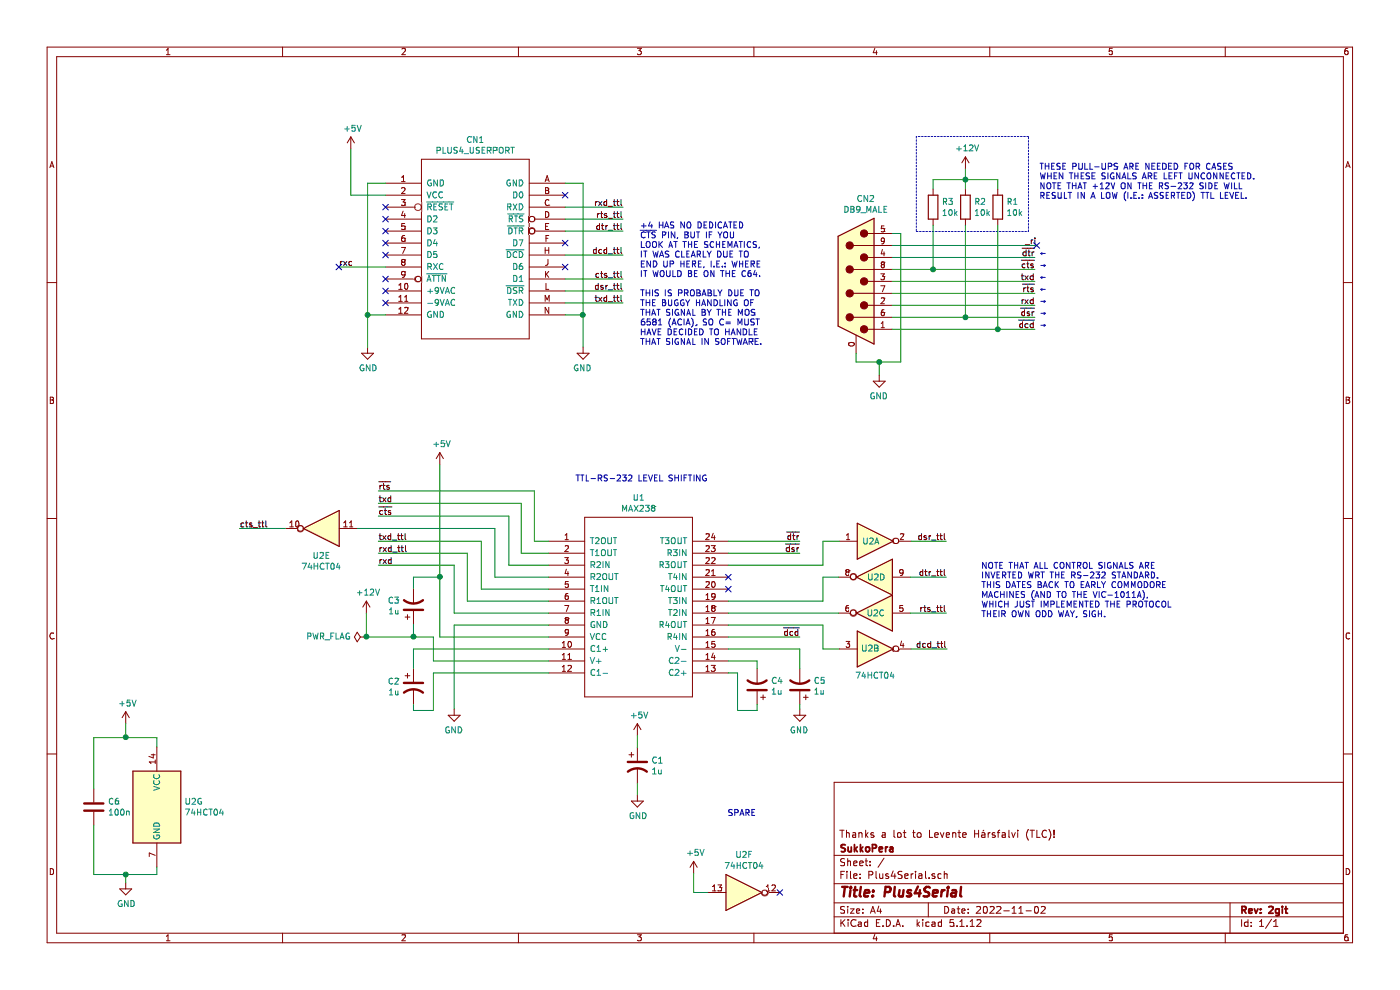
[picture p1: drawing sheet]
EESchema Schematic File Version 4
EELAYER 30 0
EELAYER END
$Descr A4 11693 8268
encoding utf-8
Sheet 1 1
Title "Plus4Serial"
Date "2022-11-02"
Rev "2git"
Comp "SukkoPera"
Comment1 "Thanks a lot to Levente Hársfalvi (TLC)!"
Comment2 ""
Comment3 ""
Comment4 ""
$EndDescr
$Comp
L PLUS4_USERPORT:PLUS4_USERPORT CN1
U 1 1
P 3970 2080
F 0 "CN1" H 3970 2995 50  0000 C CNN
F 1 "PLUS4_USERPORT" H 3970 2904 50  0000 C CNN
F 2 "Plus4Serial:PLUS4_USERPORT" H 3970 2080 50  0001 C CNN
F 3 "DOCUMENTATION" H 3970 2080 50  0001 C CNN
	1    3970 2080
	1    0    0    -1  
$EndComp
Wire Wire Line
	3220 1530 3070 1530
Wire Wire Line
	3070 1530 3070 2630
$Comp
L power:GND #PWR01
U 1 1
P 3070 2900
F 0 "#PWR01" H 3070 2650 50  0001 C CNN
F 1 "GND" H 3075 2727 50  0000 C CNN
F 2 "" H 3070 2900 50  0001 C CNN
F 3 "" H 3070 2900 50  0001 C CNN
	1    3070 2900
	1    0    0    -1  
$EndComp
Wire Wire Line
	3220 2630 3070 2630
Connection ~ 3070 2630
Wire Wire Line
	3070 2630 3070 2900
Wire Wire Line
	4720 1530 4870 1530
Wire Wire Line
	4870 1530 4870 2630
$Comp
L power:GND #PWR02
U 1 1
P 4870 2900
F 0 "#PWR02" H 4870 2650 50  0001 C CNN
F 1 "GND" H 4875 2727 50  0000 C CNN
F 2 "" H 4870 2900 50  0001 C CNN
F 3 "" H 4870 2900 50  0001 C CNN
	1    4870 2900
	-1   0    0    -1  
$EndComp
Wire Wire Line
	4720 2630 4870 2630
Connection ~ 4870 2630
Wire Wire Line
	4870 2630 4870 2900
$Comp
L Connector:DB9_Male_MountingHoles CN2
U 1 1
P 7150 2350
F 0 "CN2" H 7068 3042 50  0000 C CNN
F 1 "DB9_MALE" H 7068 2951 50  0000 C CNN
F 2 "Plus4Serial:DB_9M" H 7150 2350 50  0001 C CNN
F 3 " ~" H 7150 2350 50  0001 C CNN
	1    7150 2350
	-1   0    0    -1  
$EndComp
Wire Wire Line
	4720 1730 5205 1730
Wire Wire Line
	4720 1830 5205 1830
Wire Wire Line
	4720 1930 5205 1930
Wire Wire Line
	4720 2130 5205 2130
Wire Wire Line
	4720 2430 5205 2430
Text Label 5205 1730 2    50   ~ 0
rxd_ttl
Text Label 5205 1830 2    50   ~ 0
rts_ttl
Text Label 5205 1930 2    50   ~ 0
dtr_ttl
Text Label 5205 2130 2    50   ~ 0
dcd_ttl
Text Label 5205 2430 2    50   ~ 0
dsr_ttl
Wire Wire Line
	4720 2530 5205 2530
Text Label 5205 2530 2    50   ~ 0
txd_ttl
Wire Wire Line
	3220 2230 2830 2230
Text Label 2830 2230 0    50   ~ 0
rxc
Wire Wire Line
	7450 1950 7525 1950
Wire Wire Line
	7525 1950 7525 3025
Wire Wire Line
	7525 3025 7345 3025
Wire Wire Line
	7150 3025 7150 2950
Wire Wire Line
	7345 3025 7345 3135
Connection ~ 7345 3025
Wire Wire Line
	7345 3025 7150 3025
$Comp
L power:GND #PWR07
U 1 1
P 7345 3135
F 0 "#PWR07" H 7345 2885 50  0001 C CNN
F 1 "GND" H 7350 2962 50  0000 C CNN
F 2 "" H 7345 3135 50  0001 C CNN
F 3 "" H 7345 3135 50  0001 C CNN
	1    7345 3135
	-1   0    0    -1  
$EndComp
Wire Wire Line
	3220 1630 2930 1630
Wire Wire Line
	2930 1630 2930 1245
$Comp
L power:+5V #PWR06
U 1 1
P 2930 1245
F 0 "#PWR06" H 2930 1095 50  0001 C CNN
F 1 "+5V" H 2945 1418 50  0000 C CNN
F 2 "" H 2930 1245 50  0001 C CNN
F 3 "" H 2930 1245 50  0001 C CNN
	1    2930 1245
	1    0    0    -1  
$EndComp
Wire Wire Line
	7450 2050 8660 2050
Text Label 8645 2750 2    50   ~ 0
~dcd
Text Label 8645 2550 2    50   ~ 0
rxd
Text Label 8645 2350 2    50   ~ 0
txd
Text Label 8645 2150 2    50   ~ 0
~dtr
Text Label 8645 2650 2    50   ~ 0
~dsr
Text Label 8645 2450 2    50   ~ 0
~rts
Text Label 8645 2250 2    50   ~ 0
~cts
Text Label 8660 2050 2    50   ~ 0
_ri
NoConn ~ 8660 2050
Text Label 5205 2330 2    50   ~ 0
cts_ttl
Wire Wire Line
	4720 2330 5205 2330
Text Notes 5345 2890 0    50   ~ 0
+4 HAS NO DEDICATED\n~CTS~ PIN, BUT IF YOU\nLOOK AT THE SCHEMATICS,\nIT WAS CLEARLY DUE TO\nEND UP HERE, I.E.: WHERE\nIT WOULD BE ON THE C64.\n\nTHIS IS PROBABLY DUE TO\nTHE BUGGY HANDLING OF\nTHAT SIGNAL BY THE MOS\n6581 (ACIA), SO C= MUST\nHAVE DECIDED TO HANDLE\nTHAT SIGNAL IN SOFTWARE.
NoConn ~ 3220 1730
NoConn ~ 3220 1830
NoConn ~ 3220 1930
NoConn ~ 3220 2030
NoConn ~ 3220 2130
NoConn ~ 3220 2330
NoConn ~ 4720 2030
NoConn ~ 4720 2230
NoConn ~ 4720 1630
NoConn ~ 2830 2230
$Comp
L 74xx:74HCT04 U2
U 2 1
P 7310 5420
F 0 "U2" H 7270 5420 50  0000 C CNN
F 1 "74HCT04" H 7310 5646 50  0000 C CNN
F 2 "Package_DIP:DIP-14_W7.62mm_Socket_LongPads" H 7310 5420 50  0001 C CNN
F 3 "https://assets.nexperia.com/documents/data-sheet/74HC_HCT04.pdf" H 7310 5420 50  0001 C CNN
F 4 "595-SN74HCT04NE4" H 7310 5420 50  0001 C CNN "MouserPN"
	2    7310 5420
	1    0    0    1   
$EndComp
$Comp
L 74xx:74HCT04 U2
U 4 1
P 7305 4820
F 0 "U2" H 7290 4825 50  0000 C CNN
F 1 "74HCT04" H 7305 4585 50  0001 C CNN
F 2 "Package_DIP:DIP-14_W7.62mm_Socket_LongPads" H 7305 4820 50  0001 C CNN
F 3 "https://assets.nexperia.com/documents/data-sheet/74HC_HCT04.pdf" H 7305 4820 50  0001 C CNN
F 4 "595-SN74HCT04NE4" H 7305 4820 50  0001 C CNN "MouserPN"
	4    7305 4820
	-1   0    0    1   
$EndComp
$Comp
L 74xx:74HCT04 U2
U 6 1
P 6215 7455
F 0 "U2" H 6215 7772 50  0000 C CNN
F 1 "74HCT04" H 6215 7681 50  0000 C CNN
F 2 "Package_DIP:DIP-14_W7.62mm_Socket_LongPads" H 6215 7455 50  0001 C CNN
F 3 "https://assets.nexperia.com/documents/data-sheet/74HC_HCT04.pdf" H 6215 7455 50  0001 C CNN
F 4 "595-SN74HCT04NE4" H 6215 7455 50  0001 C CNN "MouserPN"
	6    6215 7455
	1    0    0    -1  
$EndComp
$Comp
L 74xx:74HCT04 U2
U 7 1
P 1310 6740
F 0 "U2" H 1540 6786 50  0000 L CNN
F 1 "74HCT04" H 1540 6695 50  0000 L CNN
F 2 "Package_DIP:DIP-14_W7.62mm_Socket_LongPads" H 1310 6740 50  0001 C CNN
F 3 "https://assets.nexperia.com/documents/data-sheet/74HC_HCT04.pdf" H 1310 6740 50  0001 C CNN
F 4 "595-SN74HCT04NE4" H 1310 6740 50  0001 C CNN "MouserPN"
	7    1310 6740
	1    0    0    -1  
$EndComp
NoConn ~ 6515 7455
Text Notes 6075 6825 0    50   ~ 0
SPARE
Wire Wire Line
	1310 7240 1310 7305
$Comp
L Device:C C6
U 1 1
P 785 6740
F 0 "C6" H 900 6786 50  0000 L CNN
F 1 "100n" H 900 6695 50  0000 L CNN
F 2 "Capacitor_THT:C_Disc_D7.0mm_W2.5mm_P5.00mm" H 823 6590 50  0001 C CNN
F 3 "~" H 785 6740 50  0001 C CNN
	1    785  6740
	1    0    0    -1  
$EndComp
Wire Wire Line
	785  7305 1050 7305
Wire Wire Line
	1050 7305 1050 7375
$Comp
L power:GND #PWR017
U 1 1
P 1050 7375
F 0 "#PWR017" H 1050 7125 50  0001 C CNN
F 1 "GND" H 1055 7202 50  0000 C CNN
F 2 "" H 1050 7375 50  0001 C CNN
F 3 "" H 1050 7375 50  0001 C CNN
	1    1050 7375
	1    0    0    -1  
$EndComp
Wire Wire Line
	785  6590 785  6160
Wire Wire Line
	785  6160 1050 6160
Wire Wire Line
	1310 6160 1310 6240
$Comp
L power:+5V #PWR016
U 1 1
P 1050 6045
F 0 "#PWR016" H 1050 5895 50  0001 C CNN
F 1 "+5V" H 1065 6218 50  0000 C CNN
F 2 "" H 1050 6045 50  0001 C CNN
F 3 "" H 1050 6045 50  0001 C CNN
	1    1050 6045
	1    0    0    -1  
$EndComp
Wire Wire Line
	1050 6045 1050 6160
Wire Wire Line
	785  6890 785  7305
Connection ~ 1050 7305
Wire Wire Line
	1050 7305 1310 7305
Connection ~ 1050 6160
Wire Wire Line
	1050 6160 1310 6160
Text Notes 8195 5165 0    50   ~ 0
NOTE THAT ALL CONTROL SIGNALS ARE\nINVERTED WRT THE RS-232 STANDARD.\nTHIS DATES BACK TO EARLY COMMODORE\nMACHINES (AND TO THE VIC-1011A),\nWHICH JUST IMPLEMENTED THE PROTOCOL\nTHEIR OWN ODD WAY, SIGH.
$Comp
L Device:R R3
U 1 1
P 7795 1730
F 0 "R3" H 7865 1776 50  0000 L CNN
F 1 "10k" H 7865 1685 50  0000 L CNN
F 2 "Resistor_THT:R_Axial_DIN0207_L6.3mm_D2.5mm_P5.08mm_Vertical" V 7725 1730 50  0001 C CNN
F 3 "~" H 7795 1730 50  0001 C CNN
	1    7795 1730
	1    0    0    -1  
$EndComp
$Comp
L Device:R R2
U 1 1
P 8065 1730
F 0 "R2" H 8135 1776 50  0000 L CNN
F 1 "10k" H 8135 1685 50  0000 L CNN
F 2 "Resistor_THT:R_Axial_DIN0207_L6.3mm_D2.5mm_P5.08mm_Vertical" V 7995 1730 50  0001 C CNN
F 3 "~" H 8065 1730 50  0001 C CNN
	1    8065 1730
	1    0    0    -1  
$EndComp
$Comp
L Device:R R1
U 1 1
P 8335 1730
F 0 "R1" H 8405 1776 50  0000 L CNN
F 1 "10k" H 8405 1685 50  0000 L CNN
F 2 "Resistor_THT:R_Axial_DIN0207_L6.3mm_D2.5mm_P5.08mm_Vertical" V 8265 1730 50  0001 C CNN
F 3 "~" H 8335 1730 50  0001 C CNN
	1    8335 1730
	1    0    0    -1  
$EndComp
Wire Wire Line
	7795 1580 7795 1500
Wire Wire Line
	7795 1500 8065 1500
Wire Wire Line
	8335 1500 8335 1580
Wire Wire Line
	8065 1580 8065 1500
Connection ~ 8065 1500
Wire Wire Line
	8065 1500 8335 1500
Wire Wire Line
	8065 1500 8065 1410
Text Label 2000 4415 0    50   ~ 0
cts_ttl
Wire Wire Line
	7450 2250 7795 2250
Wire Notes Line
	7655 1935 8590 1935
Wire Notes Line
	8590 1935 8590 1140
Wire Notes Line
	8590 1140 7655 1140
Wire Notes Line
	7655 1140 7655 1935
Text Notes 8680 1670 0    50   ~ 0
THESE PULL-UPS ARE NEEDED FOR CASES\nWHEN THESE SIGNALS ARE LEFT UNCONNECTED.\nNOTE THAT +12V ON THE RS-232 SIDE WILL\nRESULT IN A LOW (I.E.: ASSERTED) TTL LEVEL.
Wire Wire Line
	2385 4415 2000 4415
$Comp
L 74xx:74HCT04 U2
U 5 1
P 2685 4415
F 0 "U2" H 2685 4190 50  0000 C CNN
F 1 "74HCT04" H 2685 4099 50  0000 C CNN
F 2 "Package_DIP:DIP-14_W7.62mm_Socket_LongPads" H 2685 4415 50  0001 C CNN
F 3 "https://assets.nexperia.com/documents/data-sheet/74HC_HCT04.pdf" H 2685 4415 50  0001 C CNN
F 4 "595-SN74HCT04NE4" H 2685 4415 50  0001 C CNN "MouserPN"
	5    2685 4415
	-1   0    0    -1  
$EndComp
Wire Wire Line
	7795 2250 7795 1880
Wire Wire Line
	7450 2650 8065 2650
Wire Wire Line
	7450 2750 8335 2750
Wire Wire Line
	8065 1880 8065 2650
Wire Wire Line
	8335 1880 8335 2750
Connection ~ 8335 2750
Wire Wire Line
	8335 2750 8645 2750
$Comp
L power:+12V #PWR09
U 1 1
P 8065 1410
F 0 "#PWR09" H 8065 1260 50  0001 C CNN
F 1 "+12V" H 8080 1583 50  0000 C CNN
F 2 "" H 8065 1410 50  0001 C CNN
F 3 "" H 8065 1410 50  0001 C CNN
	1    8065 1410
	1    0    0    -1  
$EndComp
Text Notes 8680 2150 0    50   ~ 0
←
Text Notes 8680 2250 0    50   ~ 0
→
Text Notes 8680 2350 0    50   ~ 0
←
Text Notes 8680 2450 0    50   ~ 0
←
Text Notes 8680 2550 0    50   ~ 0
→
Text Notes 8680 2650 0    50   ~ 0
→
Text Notes 8680 2750 0    50   ~ 0
→
Connection ~ 8065 2650
Wire Wire Line
	8065 2650 8645 2650
Connection ~ 7795 2250
Wire Wire Line
	7795 2250 8645 2250
Wire Wire Line
	7450 2450 8645 2450
Wire Wire Line
	7450 2150 8645 2150
Wire Wire Line
	7450 2550 8645 2550
Wire Wire Line
	7450 2350 8645 2350
NoConn ~ 3220 2430
NoConn ~ 3220 2530
Wire Wire Line
	4585 5320 3675 5320
Wire Wire Line
	3675 5320 3675 4820
Wire Wire Line
	4585 5220 3795 5220
Wire Wire Line
	3795 5220 3795 5925
$Comp
L power:GND #PWR?
U 1 1
P 3795 5925
AR Path="/63599306/63621370" Ref="#PWR?"  Part="1" 
AR Path="/63621370" Ref="#PWR04"  Part="1" 
F 0 "#PWR04" H 3795 5675 50  0001 C CNN
F 1 "GND" H 3800 5752 50  0000 C CNN
F 2 "" H 3795 5925 50  0001 C CNN
F 3 "" H 3795 5925 50  0001 C CNN
	1    3795 5925
	-1   0    0    -1  
$EndComp
$Comp
L power:+5V #PWR?
U 1 1
P 3675 3880
AR Path="/63599306/63621376" Ref="#PWR?"  Part="1" 
AR Path="/63621376" Ref="#PWR03"  Part="1" 
F 0 "#PWR03" H 3675 3730 50  0001 C CNN
F 1 "+5V" H 3690 4053 50  0000 C CNN
F 2 "" H 3675 3880 50  0001 C CNN
F 3 "" H 3675 3880 50  0001 C CNN
	1    3675 3880
	1    0    0    -1  
$EndComp
$Comp
L Device:CP1 C?
U 1 1
P 6325 5735
AR Path="/63599306/6362137C" Ref="C?"  Part="1" 
AR Path="/6362137C" Ref="C4"  Part="1" 
F 0 "C4" H 6210 5689 50  0000 R CNN
F 1 "1u" H 6210 5780 50  0000 R CNN
F 2 "Capacitor_THT:CP_Radial_D5.0mm_P2.00mm" H 6325 5735 50  0001 C CNN
F 3 "~" H 6325 5735 50  0001 C CNN
F 4 "710-860010672005" H 6325 5735 50  0001 C CNN "MouserPN"
	1    6325 5735
	-1   0    0    1   
$EndComp
Wire Wire Line
	6085 5520 6325 5520
Wire Wire Line
	6325 5520 6325 5585
Wire Wire Line
	6085 5620 6160 5620
Wire Wire Line
	6160 5620 6160 5935
Wire Wire Line
	6160 5935 6325 5935
Wire Wire Line
	6325 5935 6325 5885
Wire Wire Line
	3620 5620 3620 5935
Wire Wire Line
	3620 5935 3455 5935
Wire Wire Line
	3455 5935 3455 5885
Wire Wire Line
	3620 5620 4585 5620
Wire Wire Line
	4585 5420 3455 5420
Wire Wire Line
	3455 5420 3455 5585
Wire Wire Line
	6085 5420 6680 5420
Wire Wire Line
	6680 5420 6680 5585
$Comp
L Device:CP1 C?
U 1 1
P 6680 5735
AR Path="/63599306/63621390" Ref="C?"  Part="1" 
AR Path="/63621390" Ref="C5"  Part="1" 
F 0 "C5" H 6565 5689 50  0000 R CNN
F 1 "1u" H 6565 5780 50  0000 R CNN
F 2 "Capacitor_THT:CP_Radial_D5.0mm_P2.00mm" H 6680 5735 50  0001 C CNN
F 3 "~" H 6680 5735 50  0001 C CNN
F 4 "710-860010672005" H 6680 5735 50  0001 C CNN "MouserPN"
	1    6680 5735
	-1   0    0    1   
$EndComp
$Comp
L power:GND #PWR?
U 1 1
P 6680 5925
AR Path="/63599306/63621396" Ref="#PWR?"  Part="1" 
AR Path="/63621396" Ref="#PWR010"  Part="1" 
F 0 "#PWR010" H 6680 5675 50  0001 C CNN
F 1 "GND" H 6685 5752 50  0000 C CNN
F 2 "" H 6680 5925 50  0001 C CNN
F 3 "" H 6680 5925 50  0001 C CNN
	1    6680 5925
	-1   0    0    -1  
$EndComp
Wire Wire Line
	6680 5885 6680 5925
Wire Wire Line
	3455 5215 3455 5320
Wire Wire Line
	3455 5320 3620 5320
Wire Wire Line
	3620 5320 3620 5520
Wire Wire Line
	3620 5520 4585 5520
Wire Wire Line
	3455 4915 3455 4820
Wire Wire Line
	3455 4820 3675 4820
Connection ~ 3675 4820
Wire Wire Line
	3675 4820 3675 3880
Wire Wire Line
	5325 6245 5325 6145
Wire Wire Line
	5325 6545 5325 6640
$Comp
L power:+5V #PWR?
U 1 1
P 5325 6145
AR Path="/63599306/636213A7" Ref="#PWR?"  Part="1" 
AR Path="/636213A7" Ref="#PWR05"  Part="1" 
F 0 "#PWR05" H 5325 5995 50  0001 C CNN
F 1 "+5V" H 5340 6318 50  0000 C CNN
F 2 "" H 5325 6145 50  0001 C CNN
F 3 "" H 5325 6145 50  0001 C CNN
	1    5325 6145
	1    0    0    -1  
$EndComp
$Comp
L power:GND #PWR?
U 1 1
P 5325 6640
AR Path="/63599306/636213AD" Ref="#PWR?"  Part="1" 
AR Path="/636213AD" Ref="#PWR08"  Part="1" 
F 0 "#PWR08" H 5325 6390 50  0001 C CNN
F 1 "GND" H 5330 6467 50  0000 C CNN
F 2 "" H 5325 6640 50  0001 C CNN
F 3 "" H 5325 6640 50  0001 C CNN
	1    5325 6640
	1    0    0    -1  
$EndComp
$Comp
L Device:CP1 C?
U 1 1
P 5325 6395
AR Path="/63599306/636213B3" Ref="C?"  Part="1" 
AR Path="/636213B3" Ref="C1"  Part="1" 
F 0 "C1" H 5440 6441 50  0000 L CNN
F 1 "1u" H 5440 6350 50  0000 L CNN
F 2 "Capacitor_THT:CP_Radial_D5.0mm_P2.00mm" H 5325 6395 50  0001 C CNN
F 3 "~" H 5325 6395 50  0001 C CNN
F 4 "710-860010672005" H 5325 6395 50  0001 C CNN "MouserPN"
	1    5325 6395
	1    0    0    -1  
$EndComp
Wire Wire Line
	3795 4720 3160 4720
Wire Wire Line
	4020 4520 3160 4520
Wire Wire Line
	3905 4620 3160 4620
Wire Wire Line
	4250 4310 3160 4310
Wire Wire Line
	6085 4520 6680 4520
Wire Wire Line
	6085 4620 6680 4620
Wire Wire Line
	6085 5120 7005 5120
Wire Wire Line
	6085 5320 6680 5320
Wire Wire Line
	3795 5120 4585 5120
Wire Wire Line
	3905 5020 4585 5020
Wire Wire Line
	3795 4720 3795 5120
Wire Wire Line
	4020 4920 4585 4920
Wire Wire Line
	3905 4620 3905 5020
Wire Wire Line
	4135 4820 4585 4820
Wire Wire Line
	4020 4520 4020 4920
Wire Wire Line
	4250 4720 4585 4720
Wire Wire Line
	4135 4415 4135 4820
$Comp
L MAX238:MAX238 U?
U 1 1
P 5335 5070
AR Path="/63599306/636213CD" Ref="U?"  Part="1" 
AR Path="/636213CD" Ref="U1"  Part="1" 
F 0 "U1" H 5335 5985 50  0000 C CNN
F 1 "MAX238" H 5335 5894 50  0000 C CNN
F 2 "Package_DIP:DIP-24_W7.62mm_Socket_LongPads" H 5335 5070 50  0001 C CNN
F 3 "DOCUMENTATION" H 5335 5070 50  0001 C CNN
F 4 "700-MAX238ENG+" H 5335 5070 50  0001 C CNN "MouserPN"
	1    5335 5070
	1    0    0    -1  
$EndComp
Wire Wire Line
	4250 4310 4250 4720
Wire Wire Line
	4585 4620 4355 4620
Wire Wire Line
	4355 4620 4355 4205
Wire Wire Line
	4355 4205 3160 4205
Wire Wire Line
	4585 4520 4465 4520
Wire Wire Line
	4465 4520 4465 4100
Wire Wire Line
	4465 4100 3160 4100
Text Label 3160 4520 0    50   ~ 0
txd_ttl
Text Label 3160 4205 0    50   ~ 0
txd
Text Label 3160 4720 0    50   ~ 0
rxd
Text Label 3160 4620 0    50   ~ 0
rxd_ttl
Text Label 7905 5120 2    50   ~ 0
rts_ttl
Text Label 3160 4100 0    50   ~ 0
~rts
Text Label 3160 4310 0    50   ~ 0
~cts
Text Label 7905 4820 2    50   ~ 0
dtr_ttl
Text Label 6680 4520 2    50   ~ 0
~dtr
Text Label 6680 4620 2    50   ~ 0
~dsr
Text Label 7905 4520 2    50   ~ 0
dsr_ttl
Text Label 7910 5420 2    50   ~ 0
dcd_ttl
Text Label 6680 5320 2    50   ~ 0
~dcd
NoConn ~ 6085 4820
NoConn ~ 6085 4920
Text Notes 4805 4030 0    50   ~ 0
TTL-RS-232 LEVEL SHIFTING
$Comp
L Device:CP1 C?
U 1 1
P 3455 5735
AR Path="/63599306/636213EB" Ref="C?"  Part="1" 
AR Path="/636213EB" Ref="C2"  Part="1" 
F 0 "C2" H 3341 5781 50  0000 R CNN
F 1 "1u" H 3341 5690 50  0000 R CNN
F 2 "Capacitor_THT:CP_Radial_D5.0mm_P2.00mm" H 3455 5735 50  0001 C CNN
F 3 "~" H 3455 5735 50  0001 C CNN
F 4 "710-860010672005" H 3455 5735 50  0001 C CNN "MouserPN"
	1    3455 5735
	1    0    0    -1  
$EndComp
$Comp
L Device:CP1 C?
U 1 1
P 3455 5065
AR Path="/63599306/636213F1" Ref="C?"  Part="1" 
AR Path="/636213F1" Ref="C3"  Part="1" 
F 0 "C3" H 3341 5019 50  0000 R CNN
F 1 "1u" H 3341 5110 50  0000 R CNN
F 2 "Capacitor_THT:CP_Radial_D5.0mm_P2.00mm" H 3455 5065 50  0001 C CNN
F 3 "~" H 3455 5065 50  0001 C CNN
F 4 "710-860010672005" H 3455 5065 50  0001 C CNN "MouserPN"
	1    3455 5065
	1    0    0    1   
$EndComp
Wire Wire Line
	7605 5120 7905 5120
Wire Wire Line
	7605 4820 7905 4820
Wire Wire Line
	6875 5020 6875 4820
Wire Wire Line
	6875 4820 7005 4820
Wire Wire Line
	6085 5020 6875 5020
Wire Wire Line
	6875 4720 6875 4520
Wire Wire Line
	6085 4720 6875 4720
Wire Wire Line
	7610 5420 7910 5420
Wire Wire Line
	6875 5220 6875 5420
Wire Wire Line
	6875 5420 7010 5420
Wire Wire Line
	6085 5220 6875 5220
Wire Wire Line
	3455 5320 3060 5320
Wire Wire Line
	3060 5320 3060 5120
$Comp
L power:+12V #PWR0101
U 1 1
P 3060 5120
F 0 "#PWR0101" H 3060 4970 50  0001 C CNN
F 1 "+12V" H 3075 5293 50  0000 C CNN
F 2 "" H 3060 5120 50  0001 C CNN
F 3 "" H 3060 5120 50  0001 C CNN
	1    3060 5120
	1    0    0    -1  
$EndComp
$Comp
L power:PWR_FLAG #FLG0101
U 1 1
P 3060 5320
F 0 "#FLG0101" H 3060 5395 50  0001 C CNN
F 1 "PWR_FLAG" V 3060 5447 50  0000 L CNN
F 2 "" H 3060 5320 50  0001 C CNN
F 3 "~" H 3060 5320 50  0001 C CNN
	1    3060 5320
	0    -1   -1   0   
$EndComp
Connection ~ 3060 5320
Wire Wire Line
	5915 7455 5795 7455
Wire Wire Line
	5795 7455 5795 7295
Wire Wire Line
	6875 4520 7010 4520
Wire Wire Line
	7610 4520 7905 4520
$Comp
L power:+5V #PWR?
U 1 1
P 5795 7295
AR Path="/63599306/63725B8B" Ref="#PWR?"  Part="1" 
AR Path="/63725B8B" Ref="#PWR0102"  Part="1" 
F 0 "#PWR0102" H 5795 7145 50  0001 C CNN
F 1 "+5V" H 5810 7468 50  0000 C CNN
F 2 "" H 5795 7295 50  0001 C CNN
F 3 "" H 5795 7295 50  0001 C CNN
	1    5795 7295
	1    0    0    -1  
$EndComp
$Comp
L 74xx:74HCT04 U2
U 3 1
P 7305 5120
F 0 "U2" H 7295 5125 50  0000 C CNN
F 1 "74HCT04" H 7305 5346 50  0001 C CNN
F 2 "Package_DIP:DIP-14_W7.62mm_Socket_LongPads" H 7305 5120 50  0001 C CNN
F 3 "https://assets.nexperia.com/documents/data-sheet/74HC_HCT04.pdf" H 7305 5120 50  0001 C CNN
F 4 "595-SN74HCT04NE4" H 7305 5120 50  0001 C CNN "MouserPN"
	3    7305 5120
	-1   0    0    1   
$EndComp
$Comp
L 74xx:74HCT04 U2
U 1 1
P 7310 4520
F 0 "U2" H 7275 4525 50  0000 C CNN
F 1 "74HCT04" H 7310 4746 50  0001 C CNN
F 2 "Package_DIP:DIP-14_W7.62mm_Socket_LongPads" H 7310 4520 50  0001 C CNN
F 3 "https://assets.nexperia.com/documents/data-sheet/74HC_HCT04.pdf" H 7310 4520 50  0001 C CNN
F 4 "595-SN74HCT04NE4" H 7310 4520 50  0001 C CNN "MouserPN"
	1    7310 4520
	1    0    0    1   
$EndComp
Connection ~ 3455 5320
Wire Wire Line
	2985 4415 4135 4415
$EndSCHEMATC
